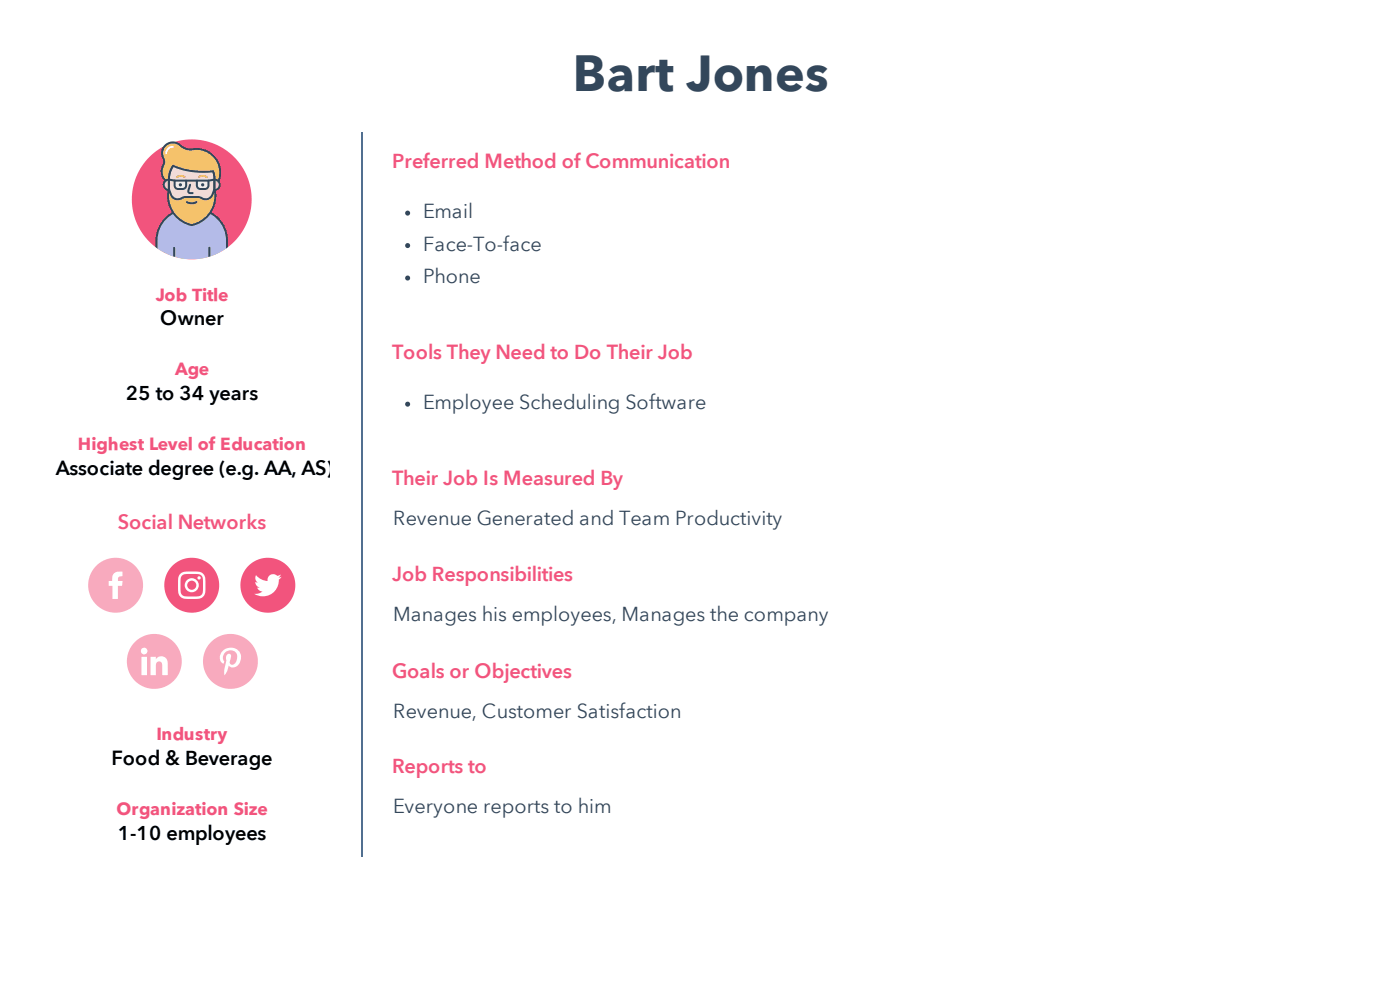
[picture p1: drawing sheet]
<svg xmlns="http://www.w3.org/2000/svg" width="297mm" height="210mm" viewBox="0 0 297 210" stroke-linecap="round" stroke-linejoin="round" font-family="sans-serif">
<path d="M76.8 28v153.5" fill="none" stroke="#516f90" stroke-width=".26"/>
<circle cx="40.7" cy="124.1" r="6.1" fill="#f2547d"/>
<circle cx="40.7" cy="124.1" r="6.1" fill="none" stroke="#fff" stroke-width=".53"/>
<g fill="#fff">
<path d="M38.6 122a6.5 6.5 0 0 1 3.7-.2 1.46 1.46 0 0 1 .8 1.8v.9a1.4 1.4 0 0 1-1.2 1.9l-1.7 .1a1.4 1.4 0 0 1-1.9-1.2v-1.7a2.1 2.1 0 0 1 .3-1.6zM38.3 121.7a4.6 4.6 0 0 0-.5 3.2 1.88 1.88 0 0 0 2.4 2.1h1.3a1.88 1.88 0 0 0 2.1-2.4v-1.3a1.88 1.88 0 0 0-2.4-2.1h-1.3a2.1 2.1 0 0 0-1.6 .5z"/>
<path d="M39.2 124.1a1.5 1.5 0 0 0 3 0 1.5 1.5 0 0 0-3 0zM39.7 124.1a1 1 0 0 1 2 0 1 1 0 0 1-2 0z"/>
<circle cx="42.2" cy="122.5" r=".35"/>
</g>
<circle cx="56.8" cy="124.1" r="6.1" fill="#f2547d"/>
<circle cx="56.8" cy="124.1" r="6.1" fill="none" stroke="#fff" stroke-width=".53"/>
<path d="M54.3 121.9l1.1 .9 1.4 .4a1.2 1.2 0 0 1 .6-1.3 1.2 1.2 0 0 1 1.4 .2l.8-.3-.5 .7 .6-.2-.5 .6a3.4 3.4 0 0 1-5.3 3h.8l1-.5a1.2 1.2 0 0 1-1.1-.8h.5a1.19 1.19 0 0 1-.9-1.2l.5 .1a1.19 1.19 0 0 1-.4-1.6z" fill="#fff"/>
<circle cx="40.7" cy="42.3" r="12.7" fill="#f2547d"/>
<path d="M35.5 46a8.7 8.7 0 0 1 8.8-1.1 6.7 6.7 0 0 1 3.9 6.1v4h-15v-4a6.6 6.6 0 0 1 2.3-5z" fill="#b4bbe8"/>
<g fill="#33475b">
<path d="M36.8 52.4l.1-.1 .3 .2v2.5h-.5z"/>
<path d="M44.3 52.4l.1-.1 .2 .2v2.5h-.4z"/>
<path d="M35.4 45.8a8.9 8.9 0 0 1 9-1.1 6.9 6.9 0 0 1 4 6.3v4h-15.4v-4a6.9 6.9 0 0 1 2.4-5.2zM35.6 46.1a6.4 6.4 0 0 0-2.2 4.9v4h14.5v-4a6.5 6.5 0 0 0-6.4-6.5 7.3 7.3 0 0 0-5.9 1.6z"/>
</g>
<path d="M37.6 34.2a4.8 4.8 0 0 1 5.1-.6 4.8 4.8 0 0 1 2.8 4.4 7 7 0 0 1-1.1 5.5 4.8 4.8 0 0 1-5.4 1.5 4.8 4.8 0 0 1-3.2-4.6 7 7 0 0 1 1.2-5.6z" fill="#f0dcd5"/>
<path d="M36.8 34.7a5.1 5.1 0 0 1 5.6-1.5 5.1 5.1 0 0 1 3.3 4.8 7.2 7.2 0 0 1-1.2 5.7 5.1 5.1 0 0 1-5.6 1.5 5.1 5.1 0 0 1-3.3-4.8 7.2 7.2 0 0 1 1.2-5.7zM37.1 35a4.6 4.6 0 0 0-1.1 3 6.8 6.8 0 0 0 1.1 5.4 4.6 4.6 0 0 0 5.2 1.4 4.6 4.6 0 0 0 3-4.4 6.8 6.8 0 0 0-1.1-5.4 4.6 4.6 0 0 0-7.1 0z" fill="#33475b"/>
<path d="M40.3 39.2l.6 1.7h-.6l-.3-.2z" fill="#f0dcd5"/>
<path d="M40.2 39h.2l.1 .2-.3 1.4 .8 .2 .1 .1-.2 .3-.8-.1-.3-.4z" fill="#33475b"/>
<path d="M35.8 40.1a2.2 2.2 0 0 0 1.9 2.2l.8-.3a2.98 2.98 0 0 1 2.2-.2 3.5 3.5 0 0 1 2.5 .4 1.53 1.53 0 0 0 1.9-.9l.4-1.2a6.3 6.3 0 0 1-4.8 7.6 6.3 6.3 0 0 1-4.9-7.6z" fill="#f5c26b"/>
<path d="M35.7 39.9l.3 .1a2.55 2.55 0 0 0 1 1.9l.9 .1 1.2-.4h3.4a1.49 1.49 0 0 0 2.4-.4l.4-1.2 .2-.2a2.82 2.82 0 0 1 .4 2.4 6.5 6.5 0 0 1-5.3 5.7 6.5 6.5 0 0 1-4.9-8zM35.9 40.9a6.1 6.1 0 0 0 4.8 6.6 6.1 6.1 0 0 0 4.7-6.6 1.85 1.85 0 0 1-2.9 1.2l-3.4-.1a1.96 1.96 0 0 1-3.2-1.1z" fill="#33475b"/>
<g fill="#dbae60">
<path d="M36.8 42.8h.3l.1 .2 .2 1-.1 .3a1.54 1.54 0 0 1-.5-1.5z"/>
<path d="M37.5 44.7h.3l.6 .9-.1 .4a1.39 1.39 0 0 1-.8-1.3z"/>
<path d="M44.2 42.8h.3a3 3 0 0 1-.6 2.2l-.2-.2z"/>
<path d="M38.1 43.7l.1-.1a.65 .65 0 0 1 .4 .7 .58 .58 0 0 1 .1 .9 1.71 1.71 0 0 1-.6-1.5z"/>
<path d="M42.7 44.9l.2-.1a.97 .97 0 0 1-.5 1.3l-.1-.3z"/>
<path d="M42.8 43.6h.1a.41 .41 0 0 1 .3 .4 .41 .41 0 0 1-.4 .3z"/>
</g>
<path d="M41.8 38.3h2.4v1a.74 .74 0 0 1-.7 .8h-1a.74 .74 0 0 1-.7-.8z" fill="#f7eeea"/>
<g fill="#33475b">
<path d="M44 38.2l1.5-.3 .2 .1-.2 .3-1.3 .2-.2-.2z"/>
<path d="M41.6 38.2h2.8a1.78 1.78 0 0 1-.5 2 1.9 1.9 0 0 1-2.3-.5zM42 38.5v.8l.2 .5 1.3 .1 .4-.3 .1-1.1z"/>
<circle cx="43" cy="39.2" r=".34"/>
</g>
<path d="M37 38.3h2.5v1a.74 .74 0 0 1-.7 .8h-1a.74 .74 0 0 1-.8-.8z" fill="#f7eeea"/>
<g fill="#33475b">
<path d="M35.7 37.9l1.4 .2 .2 .2-.2 .2-1.3-.2-.2-.3z"/>
<path d="M39.3 38.2l2.5-.1 .2 .2-.2 .2h-2.3l-.2-.2z"/>
<path d="M36.9 38.2h2.7a1.78 1.78 0 0 1-.5 2 1.9 1.9 0 0 1-2.2-.5zM37.3 38.5v.8l.2 .5 1.3 .1 .4-.3 .1-1.1z"/>
<circle cx="38.3" cy="39.2" r=".34"/>
</g>
<path d="M35 30.9a2.39 2.39 0 0 1 3.6 .2 4.6 4.6 0 0 0 3.3 .5 5 5 0 0 1 4.4 3 5 5 0 0 1-.8 5.2l-.1-2.7-.2-.8-.4 .1a16.3 16.3 0 0 1-8.1-1.3l-.8 1.8-.1 1.9a2.75 2.75 0 0 1-1-4.1v-.8a2.52 2.52 0 0 1 .2-3z" fill="#f5c26b"/>
<path d="M35.1 30.6a2.64 2.64 0 0 1 3.7 .4 3.8 3.8 0 0 0 2.9 .4 5.1 5.1 0 0 1 4.8 3 5.1 5.1 0 0 1-1 5.6l-.2-.2-.1-2.9-.1-.4-.4 .1a16.7 16.7 0 0 1-7.9-1.2 6.9 6.9 0 0 0-.9 3.5 2.8 2.8 0 0 1-1.3-4.2v-.7a2.68 2.68 0 0 1 .5-3.4zM35.2 31.1a2.26 2.26 0 0 0-.2 2.7v.7a3.3 3.3 0 0 0-.1 3.2l.7 .7a4.8 4.8 0 0 1 1.1-3.5 18.2 18.2 0 0 0 8.7 1.2l.3 1.4v1.7a4.9 4.9 0 0 0-.1-5.5 4.9 4.9 0 0 0-5.2-1.8l-1-.1-.9-.5a2.19 2.19 0 0 0-3.3-.2z" fill="#33475b"/>
<path d="M35.7 31.2l1-.3 .2 .2-.2 .2a1.3 1.3 0 0 0-1.3 1.4h-.3a1.38 1.38 0 0 1 .6-1.5z" fill="#fff"/>
<path d="M35.2 38.3l.6-.2v2.2a1.11 1.11 0 0 1-1-.8 1.11 1.11 0 0 1 .4-1.2z" fill="#e8cbc0"/>
<path d="M35 38.1l.8-.2 .2 .2v2.3a1.28 1.28 0 0 1-1.4-.7 1.28 1.28 0 0 1 .4-1.6zM35.1 38.6a.9 .9 0 0 0 .5 1.5v-1.8z" fill="#33475b"/>
<path d="M45.5 38.1a1.11 1.11 0 0 1 1.1 1.1 1.11 1.11 0 0 1-1.1 1.1z" fill="#e8cbc0"/>
<path d="M45.4 37.9a1.28 1.28 0 0 1 1.4 1.3 1.28 1.28 0 0 1-1.4 1.2zM45.7 38.3v1.8a.9 .9 0 0 0 .7-.9 .9 .9 0 0 0-.7-.9z" fill="#33475b"/>
<g fill="#dbae60">
<path d="M41.1 35.1h3.7l.3 .2-.2 .2-2.4 .1-1.3-.2h-.1z"/>
<path d="M37.3 34.2l.3-.1 2.3 .7 .1 .2-.2 .2-1.5-.4-.9-.3z"/>
<path d="M39.3 33.6l1.6 .4 1.6 .1 .2 .3-.1 .1a6.7 6.7 0 0 1-3.5-.6z"/>
<path d="M41.8 32.4a3 3 0 0 1 3 1.4l-.2 .2a4.7 4.7 0 0 0-2.8-1.3z"/>
<path d="M37.4 37.4a1.52 1.52 0 0 1 2 .1l-.2 .2a1.96 1.96 0 0 0-1.8 0z"/>
<path d="M42.1 37.3a1.52 1.52 0 0 1 2 .2l-.2 .2a1.96 1.96 0 0 0-1.7 0l-.2-.1z"/>
</g>
<path d="M39.5 42.7l.1-.1a2.37 2.37 0 0 0 2.1 0l.2 .3a1.98 1.98 0 0 1-2.4 0z" fill="#33475b"/>
<circle cx="24.5" cy="124.1" r="6.1" fill="#f2547d"/>
<circle cx="24.5" cy="124.1" r="6.1" fill="none" stroke="#fff" stroke-width=".53"/>
<path d="M24.1 121.6a2.03 2.03 0 0 1 1.9-.4v1a.86 .86 0 0 0-1 .4v.6h1l-.1 1h-.9v2.8h-1.1v-2.8h-.8v-1h.7l.1-1.1z" fill="#fff"/>
<circle cx="32.7" cy="140.2" r="6.1" fill="#f2547d"/>
<circle cx="32.7" cy="140.2" r="6.1" fill="none" stroke="#fff" stroke-width=".53"/>
<path d="M30 139.3h1.2v3.8h-1.2zM29.9 138a.71 .71 0 0 1 1.4 0 .71 .71 0 0 1-1.4 0zM31.9 139.3h1.2v.5a1.38 1.38 0 0 1 1.6-.6 1.38 1.38 0 0 1 .9 1.5v2.4h-1.2v-2a.7 .7 0 0 0-.7-.9 .7 .7 0 0 0-.6 .9v2h-1.2z" fill="#fff"/>
<circle cx="48.9" cy="140.2" r="6.1" fill="#f2547d"/>
<circle cx="48.9" cy="140.2" r="6.1" fill="none" stroke="#fff" stroke-width=".53"/>
<path d="M47.2 138a2.22 2.22 0 0 1 2.9-.4 2.22 2.22 0 0 1 .8 2.8 1.46 1.46 0 0 1-2.4 .7l-.3 1.2-.6 .8v-1l.4-2.1a.87 .87 0 0 1 .8-1.4l.2 .5-.3 1.4 .3 .4a1.02 1.02 0 0 0 1.3-1.2 1.49 1.49 0 0 0-.9-1.8 1.49 1.49 0 0 0-1.8 .7 1.54 1.54 0 0 0 0 1.7l-.2 .4a1.41 1.41 0 0 1-.5-2.3z" fill="#fff"/>
<g fill="#33475b">
<circle cx="86.5" cy="45.2" r=".53"/>
<circle cx="86.5" cy="52.1" r=".53"/>
<circle cx="86.5" cy="58.9" r=".53"/>
<circle cx="86.5" cy="85.7" r=".53"/>
</g>
<text font-size="10.6" fill="#33475b" x="121.6" y="19.2">Bart Jones</text>
<g font-size="4.2" fill="#f2547d">
<text x="83.2" y="35.6">Preferred Method of Communication</text>
<text x="83.2" y="76.2">Tools They Need to Do Their Job</text>
<text x="83.2" y="102.9">Their Job Is Measured By</text>
<text x="25" y="112.2">Social Networks</text>
<text x="83.2" y="123.3">Job Responsibilities</text>
<text x="83.2" y="143.7">Goals or Objectives</text>
<text x="83.2" y="163.8">Reports to</text>
</g>
<g font-size="4.2" fill="#33475b">
<text x="89.8" y="46.2">Email</text>
<text x="89.8" y="53.1">Face-To-face</text>
<text x="89.8" y="60">Phone</text>
<text x="89.8" y="86.7">Employee Scheduling Software</text>
<text x="83.4" y="111.4">Revenue Generated and Team Productivity</text>
<text x="83.4" y="131.8">Manages his employees, Manages the company</text>
<text x="83.4" y="152.1">Revenue, Customer Satisfaction</text>
<text x="83.4" y="172.3">Everyone reports to him</text>
</g>
<g font-size="4.2">
<text x="34" y="69">Owner</text>
<text x="26.7" y="84.9">25 to 34 years</text>
<text x="11.8" y="100.8">Associate degree (e.g. AA, AS)</text>
<text x="23.7" y="162.2">Food &amp; Beverage</text>
<text x="25" y="178.1">1-10 employees</text>
</g>
<g font-size="3.7" fill="#f2547d">
<text x="33.1" y="63.7">Job Title</text>
<text x="37.2" y="79.6">Age</text>
<text x="16.5" y="95.5">Highest Level of Education</text>
<text x="33.2" y="156.9">Industry</text>
<text x="24.7" y="172.8">Organization Size</text>
</g>
</svg>
